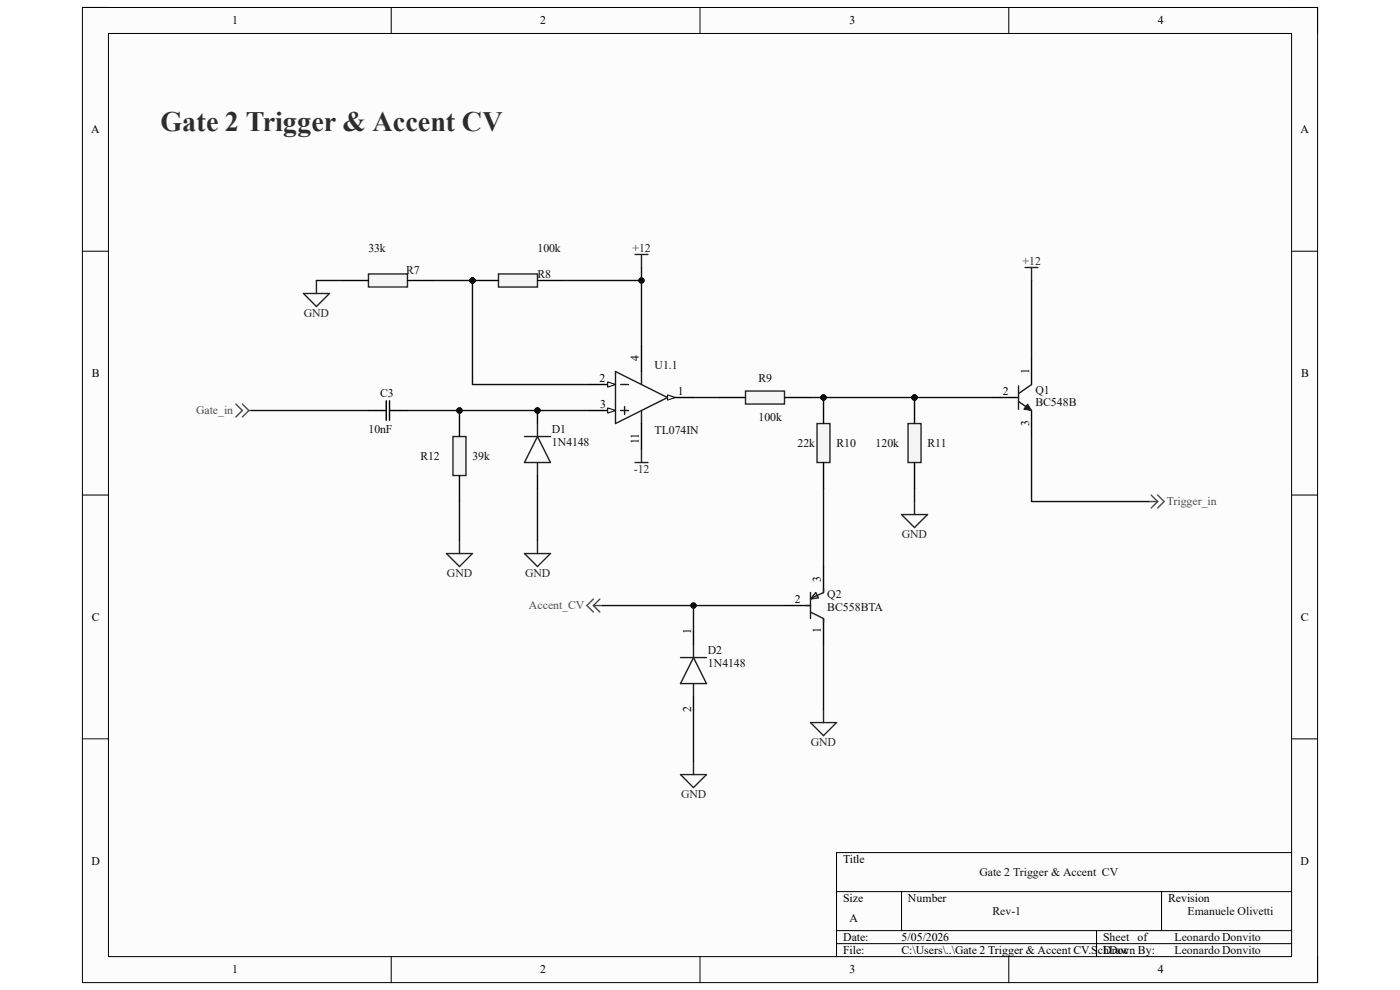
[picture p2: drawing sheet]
<svg xmlns="http://www.w3.org/2000/svg" width="297mm" height="210mm" viewBox="0 0 297 210" stroke-linecap="round" stroke-linejoin="round" font-family="sans-serif">
<path d="M17.5 1.6h262v206.8h-262z" fill-rule="evenodd" fill="#fcfcfc"/>
<path d="M17.5 1.6h262v206.8h-262z" fill="none" stroke="#000" stroke-width=".21"/>
<path d="M23 7.1h251v195.8h-251z" fill-rule="evenodd" fill="#fcfcfc"/>
<g fill="none" stroke="#000" stroke-width=".21">
<path d="M17.5 1.6h5.5M23 7.1h251v195.8h-251zM83 1.6v5.5M148.5 1.6v5.5M214 1.6v5.5M274 1.6h5.5v5.5M17.5 53.3h5.5M274 53.3h5.5M17.5 105h5.5M274 105h5.5M17.5 156.7h5.5M274 156.7h5.5"/>
<path d="M177.5 189.1h96.5M177.5 197.4h96.5M191.3 189.1v8.3M232.6 197.4v5.5M246.4 189.1v8.3M274 180.9h-96.5v22M83 202.9v5.5M148.5 202.9v5.5M177.5 200.2h96.5M214 202.9v5.5M279.5 202.9v5.5"/>
</g>
<path d="M78.2 58.1h8.2v2.8h-8.2z" fill-rule="evenodd" fill="#f5f5f5"/>
<path d="M78.2 58.1h8.2v2.8h-8.2z" fill="none" stroke="#262626" stroke-width=".3"/>
<path d="M72.6 59.5h5.6M86.4 59.5h5.6" fill="none" stroke="#000" stroke-width=".3"/>
<circle cx="100.2" cy="59.5" r=".55" fill="#0e0e0e"/>
<circle cx="100.2" cy="59.5" r=".55" fill="none" stroke="#0e0e0e" stroke-width=".21"/>
<path d="M105.7 58.1h8.3v2.8h-8.3z" fill-rule="evenodd" fill="#f5f5f5"/>
<path d="M105.7 58.1h8.3v2.8h-8.3z" fill="none" stroke="#262626" stroke-width=".3"/>
<path d="M100.2 59.5h5.5M114 59.5h5.5" fill="none" stroke="#000" stroke-width=".3"/>
<circle cx="100.2" cy="59.5" r=".55" fill="#0e0e0e"/>
<circle cx="100.2" cy="59.5" r=".55" fill="none" stroke="#0e0e0e" stroke-width=".21"/>
<path d="M67.1 59.5v2.8M64.4 62.3h5.5l-2.8 2.7z" fill="none" stroke="#262626" stroke-width=".3"/>
<path d="M78.2 87.1h3.7M81.9 85v4.2M82.6 87.1h3.8M82.6 85v4.2" fill="none" stroke="#000" stroke-width=".3"/>
<circle cx="97.5" cy="87.1" r=".55" fill="#0e0e0e"/>
<circle cx="97.5" cy="87.1" r=".55" fill="none" stroke="#0e0e0e" stroke-width=".21"/>
<path d="M96.1 92.6h2.8v8.3h-2.8z" fill-rule="evenodd" fill="#f5f5f5"/>
<path d="M96.1 92.6h2.8v8.3h-2.8z" fill="none" stroke="#262626" stroke-width=".3"/>
<path d="M97.5 87.1v5.5M97.5 100.9v5.5" fill="none" stroke="#000" stroke-width=".3"/>
<circle cx="97.5" cy="87.1" r=".55" fill="#0e0e0e"/>
<circle cx="97.5" cy="87.1" r=".55" fill="none" stroke="#0e0e0e" stroke-width=".21"/>
<path d="M94.7 117.4h5.5l-2.7 2.8zM97.5 114.7v2.7M111.3 117.4h5.5l-2.8 2.8zM114 114.7v2.7" fill="none" stroke="#262626" stroke-width=".3"/>
<circle cx="114" cy="87.1" r=".55" fill="#0e0e0e"/>
<circle cx="114" cy="87.1" r=".55" fill="none" stroke="#0e0e0e" stroke-width=".21"/>
<path d="M114 87.1v2.7" fill="none" stroke="#000" stroke-width=".3"/>
<circle cx="114" cy="87.1" r=".55" fill="#0e0e0e"/>
<circle cx="114" cy="87.1" r=".55" fill="none" stroke="#0e0e0e" stroke-width=".21"/>
<path d="M114 100.9v2.7M147.1 134v2.7M147.1 147.8v2.7" fill="none" stroke="#000" stroke-width=".3"/>
<path d="M111.3 92.6h5.5M114 92.6l2.8 5.5h-5.5zM114 89.8v2.8M114 98.1v2.8M144.4 139.5h5.5M147.1 139.5l2.8 5.5h-5.5zM147.1 136.7v2.8M147.1 145v2.8" fill="none" stroke="#1c1c1c" stroke-width=".3"/>
<path d="M171.9 153.3h5.6l-2.8 2.8zM174.7 150.5v2.8M144.4 164.3h5.5l-2.8 2.8zM147.1 161.6v2.7" fill="none" stroke="#262626" stroke-width=".3"/>
<circle cx="174.7" cy="84.3" r=".55" fill="#0e0e0e"/>
<circle cx="174.7" cy="84.3" r=".55" fill="none" stroke="#0e0e0e" stroke-width=".21"/>
<path d="M173.3 89.9h2.8v8.2h-2.8z" fill-rule="evenodd" fill="#f5f5f5"/>
<path d="M173.3 89.9h2.8v8.2h-2.8z" fill="none" stroke="#262626" stroke-width=".3"/>
<path d="M174.7 84.3v5.6" fill="none" stroke="#000" stroke-width=".3"/>
<circle cx="174.7" cy="84.3" r=".55" fill="#0e0e0e"/>
<circle cx="174.7" cy="84.3" r=".55" fill="none" stroke="#0e0e0e" stroke-width=".21"/>
<path d="M174.7 98.1v5.5" fill="none" stroke="#000" stroke-width=".3"/>
<circle cx="194" cy="84.3" r=".55" fill="#0e0e0e"/>
<circle cx="194" cy="84.3" r=".55" fill="none" stroke="#0e0e0e" stroke-width=".21"/>
<path d="M192.6 89.9h2.8v8.2h-2.8z" fill-rule="evenodd" fill="#f5f5f5"/>
<path d="M192.6 89.9h2.8v8.2h-2.8z" fill="none" stroke="#262626" stroke-width=".3"/>
<path d="M194 84.3v5.6" fill="none" stroke="#000" stroke-width=".3"/>
<circle cx="194" cy="84.3" r=".55" fill="#0e0e0e"/>
<circle cx="194" cy="84.3" r=".55" fill="none" stroke="#0e0e0e" stroke-width=".21"/>
<path d="M194 98.1v5.5" fill="none" stroke="#000" stroke-width=".3"/>
<path d="M217.5 56.7h2.7M218.8 56.7v2.8M191.3 109.2h5.5l-2.8 2.7zM194 106.4v2.8" fill="none" stroke="#262626" stroke-width=".3"/>
<path d="M158.2 83h8.2v2.7h-8.2z" fill-rule="evenodd" fill="#f5f5f5"/>
<path d="M134.7 54h2.8M136.1 54v2.7M158.2 83h8.2v2.7h-8.2z" fill="none" stroke="#262626" stroke-width=".3"/>
<path d="M141.6 84.3h5.5M152.6 84.3h5.6M166.4 84.3h5.5" fill="none" stroke="#000" stroke-width=".3"/>
<path d="M141.6 83.8l1.7 .5-1.7 .6z" fill="#fbfbfb"/>
<path d="M141.6 83.8l1.7 .5-1.7 .6z" fill="none" stroke="#000" stroke-width=".21"/>
<path d="M125.1 87.1h5.5" fill="none" stroke="#000" stroke-width=".3"/>
<path d="M128.9 86.5l1.7 .6-1.7 .5z" fill="#fbfbfb"/>
<path d="M128.9 86.5l1.7 .6-1.7 .5z" fill="none" stroke="#000" stroke-width=".21"/>
<path d="M125.1 81.6h5.5" fill="none" stroke="#000" stroke-width=".3"/>
<path d="M128.9 81l1.7 .6-1.7 .5z" fill="#fbfbfb"/>
<path d="M128.9 81l1.7 .6-1.7 .5z" fill="none" stroke="#000" stroke-width=".21"/>
<path d="M130.6 78.8l11 5.5-11 5.5zM136.1 78.8v2.8M131.7 81.6h1.6M131.7 87.1h1.6M132.5 86.3v1.6M136.1 87.1v2.7M216.1 85.2l2.7 1.9M216.1 81.9v4.9M218.8 81.6l-2.7 1.9" fill="none" stroke="#1c1c1c" stroke-width=".3"/>
<path d="M136.1 73.3v5.5M218.8 76.1v5.5M136.1 89.8v5.6M210.6 84.3h5.5M218.8 87.1v5.5" fill="none" stroke="#000" stroke-width=".3"/>
<path d="M134.7 98.1h2.8M136.1 95.4v2.7" fill="none" stroke="#262626" stroke-width=".3"/>
<path d="M218 85.7l.8 1.4-1.6-.3z" fill="#1c1c1c"/>
<path d="M218 85.7l.8 1.4-1.6-.3z" fill="none" stroke="#1c1c1c" stroke-width=".21"/>
<path d="M50 85.7l1.4 1.4-1.4 1.4M51.4 85.7l1.4 1.4M52.8 87.1l-1.4 1.4M52.8 87.1h.5M243.7 106.4h1.9M244.2 105l1.4 1.4M245.6 106.4l-1.4 1.4M245.6 105l1.4 1.4-1.4 1.4M125.9 128.5l1.4 1.3M125.9 127.1l-1.4 1.4 1.4 1.3M125.9 128.5h1.9M127.3 127.1l-1.4 1.4" fill="none" stroke="#4c4c4c" stroke-width=".3"/>
<path d="M166.4 128.5h5.5M174.7 120.2v5.5M174.7 131.2v5.5" fill="none" stroke="#000" stroke-width=".3"/>
<path d="M171.1 128.5h.8M171.9 125.7v5.5M171.9 129.8l2.8 1.4v.8M173.1 125.7l.5 1.1-1.7 .3zM174.7 124.9v.8l-2.5 1.1" fill="none" stroke="#1c1c1c" stroke-width=".3"/>
<path d="M171.9 84.3h22.1" fill="none" stroke="#0e0e0e" stroke-width=".3"/>
<circle cx="174.7" cy="84.3" r=".55" fill="#0e0e0e"/>
<circle cx="174.7" cy="84.3" r=".55" fill="none" stroke="#0e0e0e" stroke-width=".21"/>
<circle cx="194" cy="84.3" r=".55" fill="#0e0e0e"/>
<circle cx="194" cy="84.3" r=".55" fill="none" stroke="#0e0e0e" stroke-width=".21"/>
<path d="M67.1 59.5h5.5M136.1 59.5v13.8M194 103.6v2.8" fill="none" stroke="#0e0e0e" stroke-width=".3"/>
<circle cx="136.1" cy="59.5" r=".55" fill="#0e0e0e"/>
<circle cx="136.1" cy="59.5" r=".55" fill="none" stroke="#0e0e0e" stroke-width=".21"/>
<path d="M100.2 59.5v22.1h24.9" fill="none" stroke="#0e0e0e" stroke-width=".3"/>
<circle cx="100.2" cy="59.5" r=".55" fill="#0e0e0e"/>
<circle cx="100.2" cy="59.5" r=".55" fill="none" stroke="#0e0e0e" stroke-width=".21"/>
<path d="M92 59.5h8.2" fill="none" stroke="#0e0e0e" stroke-width=".3"/>
<circle cx="100.2" cy="59.5" r=".55" fill="#0e0e0e"/>
<circle cx="100.2" cy="59.5" r=".55" fill="none" stroke="#0e0e0e" stroke-width=".21"/>
<path d="M136.1 56.7v2.8h-16.6" fill="none" stroke="#0e0e0e" stroke-width=".3"/>
<circle cx="136.1" cy="59.5" r=".55" fill="#0e0e0e"/>
<circle cx="136.1" cy="59.5" r=".55" fill="none" stroke="#0e0e0e" stroke-width=".21"/>
<path d="M86.4 87.1h38.7M147.1 84.3h5.5M97.5 106.4v8.3" fill="none" stroke="#0e0e0e" stroke-width=".3"/>
<circle cx="97.5" cy="87.1" r=".55" fill="#0e0e0e"/>
<circle cx="97.5" cy="87.1" r=".55" fill="none" stroke="#0e0e0e" stroke-width=".21"/>
<circle cx="114" cy="87.1" r=".55" fill="#0e0e0e"/>
<circle cx="114" cy="87.1" r=".55" fill="none" stroke="#0e0e0e" stroke-width=".21"/>
<path d="M218.8 59.5v16.6M194 84.3h16.6M114 103.6v11.1M174.7 103.6v16.6M147.1 150.5v11.1" fill="none" stroke="#0e0e0e" stroke-width=".3"/>
<circle cx="194" cy="84.3" r=".55" fill="#0e0e0e"/>
<circle cx="194" cy="84.3" r=".55" fill="none" stroke="#0e0e0e" stroke-width=".21"/>
<path d="M53.3 87.1h24.9M127.8 128.5h19.3v5.5" fill="none" stroke="#0e0e0e" stroke-width=".3"/>
<circle cx="147.1" cy="128.5" r=".55" fill="#0e0e0e"/>
<circle cx="147.1" cy="128.5" r=".55" fill="none" stroke="#0e0e0e" stroke-width=".21"/>
<path d="M218.8 92.6v13.8h24.9M147.1 128.5h19.3M174.7 136.7v13.8" fill="none" stroke="#0e0e0e" stroke-width=".3"/>
<circle cx="147.1" cy="128.5" r=".55" fill="#0e0e0e"/>
<circle cx="147.1" cy="128.5" r=".55" fill="none" stroke="#0e0e0e" stroke-width=".21"/>
<text font-size="6" fill="#2e2e2e" x="34" y="27.9">Gate 2 Trigger &amp; Accent CV</text>
<g font-size="2.5">
<text x="49.3" y="5.2">1</text>
<text x="114.6" y="5.2">2</text>
<text x="180.2" y="5.2">3</text>
<text x="245.6" y="5.2">4</text>
<text x="19.3" y="28.3">A</text>
<text x="275.9" y="28.3">A</text>
<text x="135.6" y="76.6" transform="rotate(-90 135.6 76.6)">4</text>
<text x="19.5" y="80">B</text>
<text x="127.2" y="81">2</text>
<text x="143.8" y="83.8">1</text>
<text x="212.7" y="83.8">2</text>
<text x="218.3" y="79.4" transform="rotate(-90 218.3 79.4)">1</text>
<text x="276" y="80">B</text>
<text x="127.3" y="86.5">3</text>
<text x="135.6" y="94.2" transform="rotate(-90 135.6 94.2)">11</text>
<text x="218.3" y="90.3" transform="rotate(-90 218.3 90.3)">3</text>
<text x="174.2" y="123.5" transform="rotate(-90 174.2 123.5)">3</text>
<text x="19.5" y="131.7">C</text>
<text x="168.6" y="127.9">2</text>
<text x="276" y="131.7">C</text>
<text x="146.6" y="134.5" transform="rotate(-90 146.6 134.5)">1</text>
<text x="174.2" y="134.4" transform="rotate(-90 174.2 134.4)">1</text>
<text x="146.6" y="151.1" transform="rotate(-90 146.6 151.1)">2</text>
<text x="19.4" y="183.4">D</text>
<text x="178.9" y="183">Title</text>
<text x="275.9" y="183.4">D</text>
<text x="178.9" y="191.3">Size</text>
<text x="192.6" y="191.3">Number</text>
<text x="247.8" y="191.3">Revision</text>
<text x="180.2" y="195.5">A</text>
<text x="178.9" y="199.6">Date:</text>
<text x="178.9" y="202.4">File:</text>
<text x="191.3" y="199.6">5/05/2026</text>
<text x="191.3" y="202.4">C:\Users\..\Gate 2 Trigger &amp; Accent CV.SchDoc</text>
<text x="234" y="202.4">Drawn By:</text>
<text x="234" y="199.6">Sheet</text>
<text x="241.4" y="199.6">of</text>
<text x="49.3" y="206.5">1</text>
<text x="114.6" y="206.5">2</text>
<text x="180.2" y="206.5">3</text>
<text x="245.6" y="206.5">4</text>
</g>
<g font-size="2.5" fill="#0e0e0e">
<text x="78.1" y="53.4">33k</text>
<text x="114" y="53.4">100k</text>
<text x="86.1" y="58.1">R7</text>
<text x="114" y="58.9">R8</text>
<text x="138.9" y="78.3">U1.1</text>
<text x="160.9" y="81">R9</text>
<text x="219.7" y="83.5">Q1</text>
<text x="80.6" y="84.2">C3</text>
<text x="160.9" y="89.3">100k</text>
<text x="219.7" y="86.2">BC548B</text>
<text x="78.1" y="91.9">10nF</text>
<text x="117.1" y="91.8">D1</text>
<text x="117.1" y="94.5">1N4148</text>
<text x="138.9" y="92">TL074IN</text>
<text x="169.2" y="94.8">22k</text>
<text x="177.5" y="94.8">R10</text>
<text x="185.8" y="94.8">120k</text>
<text x="196.8" y="94.8">R11</text>
<text x="89.2" y="97.6">R12</text>
<text x="100.2" y="97.6">39k</text>
<text x="175.5" y="126.8">Q2</text>
<text x="175.5" y="129.5">BC558BTA</text>
<text x="150.2" y="138.6">D2</text>
<text x="150.2" y="141.4">1N4148</text>
<text x="207.8" y="185.8">Gate 2 Trigger &amp; Accent CV</text>
<text x="210.6" y="194.1">Rev-1</text>
<text x="251.9" y="194.1">Emanuele Olivetti</text>
<text x="249.2" y="199.6">Leonardo Donvito</text>
<text x="249.2" y="202.4">Leonardo Donvito</text>
</g>
<g font-size="2.5" fill="#262626">
<text x="134.2" y="53.4">+12</text>
<text x="217" y="56.2">+12</text>
<text x="64.5" y="67.2">GND</text>
<text x="134.5" y="100.3">-12</text>
<text x="191.3" y="114.1">GND</text>
<text x="94.8" y="122.4">GND</text>
<text x="111.4" y="122.4">GND</text>
<text x="172" y="158.2">GND</text>
<text x="144.5" y="169.3">GND</text>
</g>
<g font-size="2.5" fill="#4c4c4c">
<text x="41.6" y="87.9">Gate_in</text>
<text x="247.5" y="107.2">Trigger_in</text>
<text x="112.2" y="129.3">Accent_CV</text>
</g>
</svg>
